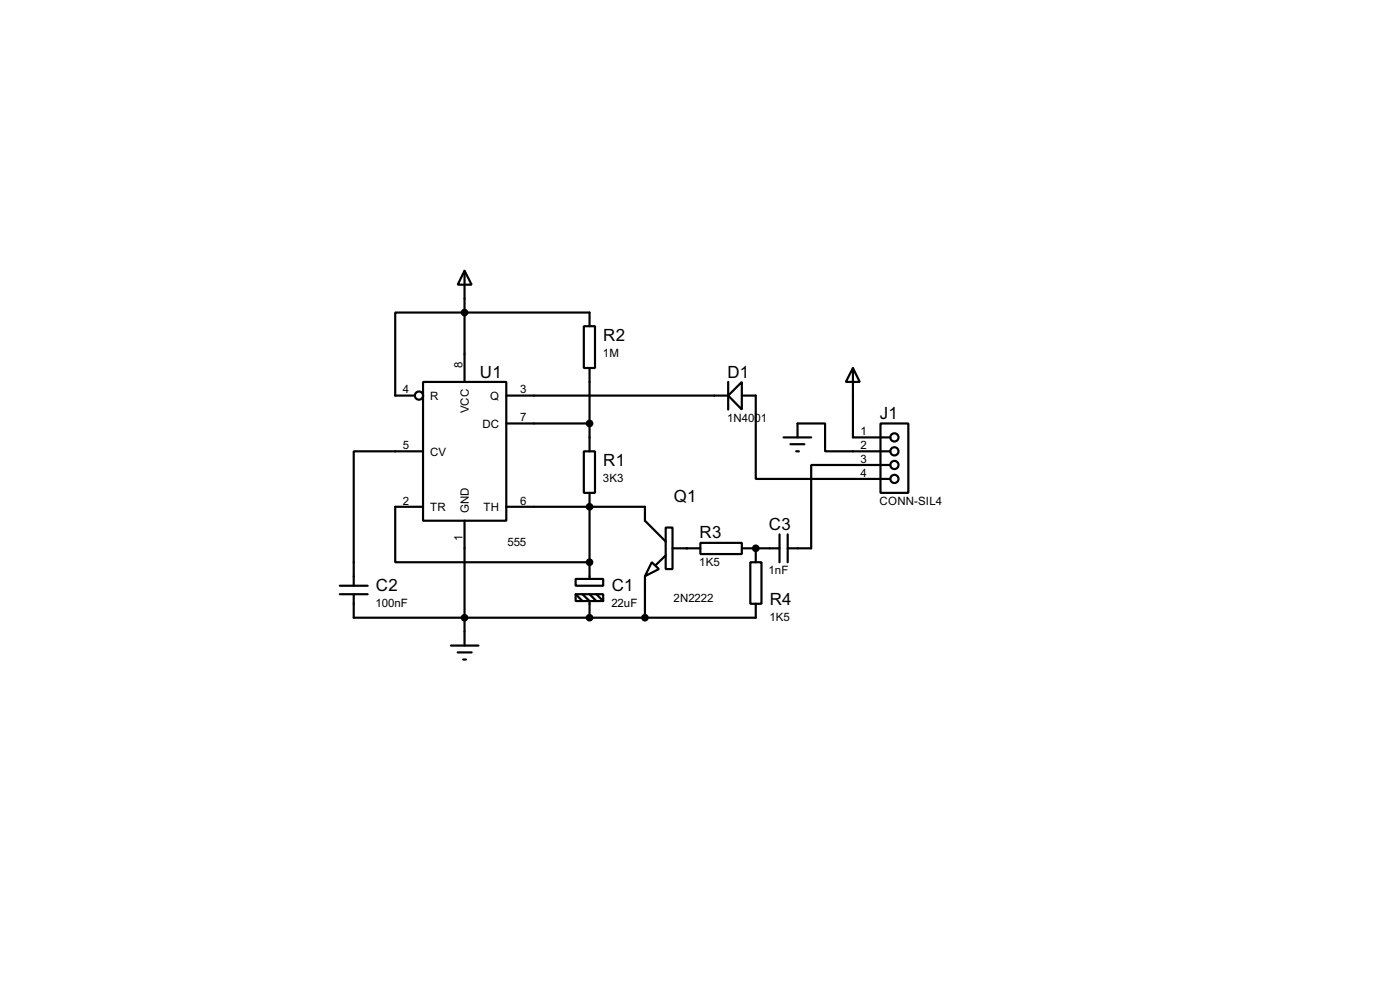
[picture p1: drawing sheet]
<svg xmlns="http://www.w3.org/2000/svg" width="256mm" height="180mm" viewBox="0 0 256 180" stroke-linecap="round" stroke-linejoin="round" font-family="sans-serif">
<g fill="none" stroke="#000" stroke-width=".4">
<path d="M85.1 49.6l1.3 2.5h-2.5zM85.1 49.6v20.3M107 59.7h2v7.7h-2zM108 59.7v-2.5h-35.6v15.2h3.6M77.5 69.9h15.3v25.4h-15.3zM92.8 72.4h40.6M92.8 77.5h15.2M108 67.4v15.2M133.4 72.4l2.5-2.5v5.1zM133.4 69.9v5.1M135.9 72.4h2.6v15.3h24.6M156.3 67.4l1.2 2.5h-2.5z"/>
<path d="M156.3 67.4v12.7h6.8M161.3 77.5h5.1v12.7h-5.1zM77.5 82.6h-12.7v24.6M77.5 92.8h-5.1v10.1h35.6M85.1 95.3v22.9M92.8 92.8h25.4v2.5l3.8 3.8M107 82.6h2v7.6h-2zM108 90.2v15.8M122 96.6h1.2v7.6h-1.2zM128.3 99.4h7.6v2h-7.6zM142.8 97.8v5.1M143.6 80.1h5"/>
<path d="M144.3 97.8v5.1M144.8 81.3h2.6M145.9 82.6h.5M146.1 80.1v-2.6h5.1v5.1h11.9M163.1 85.1h-14.5v15.3h-4.3M62.3 108.8h5.1M62.3 107.2h5.1M64.8 108.8v4.3h73.7v-2.6M82.6 118.2h5.1M83.9 119.4h2.5M105.5 106h5v1.2h-5zM105.5 108.8h5v1.2h-5z"/>
<path d="M105.5 108.8l1.2 1.2M106.7 108.8l1.3 1.2v3.1M108 108.8l1.3 1.2M109.3 108.8l1.2 1.2M118.2 105.5v7.6M119.4 102.9l1.3 1.3-2.5 1.3zM122 101.7l-1.8 1.7M123.2 100.4h5.1M135.9 100.4h6.9M137.5 102.9h2v7.6h-2zM138.5 100.4v2.5M84.9 120.7h.5"/>
<circle cx="76.7" cy="72.4" r=".75"/>
<circle cx="163.8" cy="82.6" r=".75"/>
<circle cx="163.8" cy="85.1" r=".75"/>
<circle cx="163.8" cy="80.1" r=".75"/>
<circle cx="163.8" cy="87.7" r=".75"/>
</g>
<g fill="#000">
<circle cx="108" cy="92.8" r=".2"/>
<circle cx="108" cy="113.1" r=".2"/>
<circle cx="108" cy="102.9" r=".2"/>
<circle cx="125.8" cy="100.4" r=".2"/>
<circle cx="138.5" cy="100.4" r=".2"/>
</g>
<g fill="#000" stroke="#000" stroke-width=".4">
<circle cx="85.1" cy="57.2" r=".5"/>
<circle cx="108" cy="77.5" r=".5"/>
<circle cx="108" cy="92.8" r=".5"/>
<circle cx="85.1" cy="113.1" r=".5"/>
<circle cx="108" cy="113.1" r=".5"/>
<circle cx="108" cy="102.9" r=".5"/>
<circle cx="118.1" cy="113.1" r=".5"/>
<circle cx="138.4" cy="100.4" r=".5"/>
</g>
<g font-size="3.5">
<text x="110.5" y="62.4">R2</text>
<text x="87.9" y="69.1">U1</text>
<text x="133.3" y="69.1">D1</text>
<text x="161.2" y="76.7">J1</text>
<text x="110.5" y="85.3">R1</text>
<text x="123.5" y="92">Q1</text>
<text x="128.2" y="98.6">R3</text>
<text x="140.9" y="97">C3</text>
<text x="68.9" y="108.2">C2</text>
<text x="112.1" y="108.2">C1</text>
<text x="141" y="110.7">R4</text>
</g>
<g font-size="2.4">
<text x="110.5" y="65.4">1M</text>
<text x="73.8" y="72">4</text>
<text x="84.7" y="67.4" transform="rotate(-90 84.7 67.4)">8</text>
<text x="95.3" y="72">3</text>
<text x="78.8" y="73.2">R</text>
<text x="85.9" y="75.7" transform="rotate(-90 85.9 75.7)">VCC</text>
<text x="89.8" y="73.2">Q</text>
<text x="95.3" y="77.1">7</text>
<text x="133.2" y="77.2">1N4001</text>
<text x="73.8" y="82.2">5</text>
<text x="78.8" y="83.4">CV</text>
<text x="88.4" y="78.3">DC</text>
<text x="157.7" y="79.7">1</text>
<text x="157.7" y="82.2">2</text>
<text x="110.5" y="88.2">3K3</text>
<text x="157.7" y="84.7">3</text>
<text x="157.7" y="87.3">4</text>
<text x="73.8" y="92.4">2</text>
<text x="78.8" y="93.6">TR</text>
<text x="85.9" y="94" transform="rotate(-90 85.9 94)">GND</text>
<text x="88.6" y="93.6">TH</text>
<text x="95.3" y="92.4">6</text>
<text x="161.1" y="92.4">CONN-SIL4</text>
<text x="84.7" y="99" transform="rotate(-90 84.7 99)">1</text>
<text x="93" y="100">555</text>
<text x="128.1" y="103.6">1K5</text>
<text x="140.8" y="105.1">1nF</text>
<text x="68.8" y="111.1">100nF</text>
<text x="112" y="111.1">22uF</text>
<text x="123.4" y="110.2">2N2222</text>
<text x="141" y="113.6">1K5</text>
</g>
</svg>
